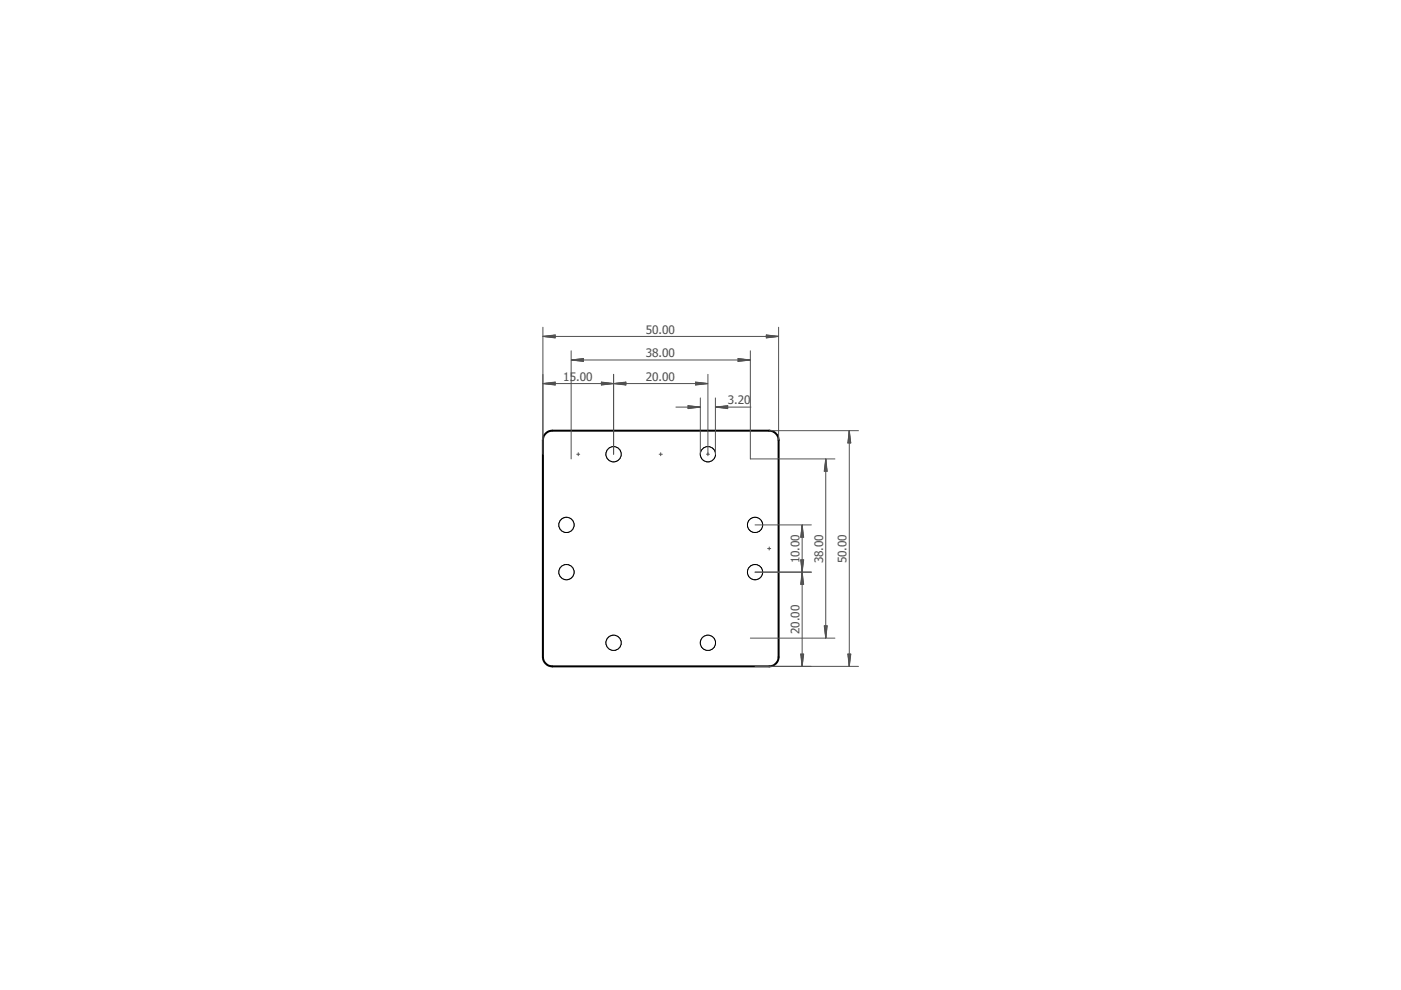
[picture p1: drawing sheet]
<svg xmlns="http://www.w3.org/2000/svg" width="297mm" height="210mm" viewBox="0 0 297 210" stroke-linecap="round" stroke-linejoin="round" font-family="sans-serif">
<path d="M117.1 91.3h46M165.1 93.3v46M117.1 141.3h46" fill="none" stroke="#000" stroke-width=".42"/>
<circle cx="120.1" cy="111.3" r="1.61" fill="none" stroke="#000" stroke-width=".21"/>
<circle cx="120.1" cy="111.3" r="1.61" fill="#fff" stroke="#000" stroke-width=".21"/>
<circle cx="120.1" cy="121.3" r="1.61" fill="none" stroke="#000" stroke-width=".21"/>
<circle cx="120.1" cy="121.3" r="1.61" fill="#fff" stroke="#000" stroke-width=".21"/>
<circle cx="160.1" cy="111.3" r="1.61" fill="none" stroke="#000" stroke-width=".21"/>
<circle cx="160.1" cy="111.3" r="1.61" fill="#fff" stroke="#000" stroke-width=".21"/>
<circle cx="160.1" cy="121.3" r="1.61" fill="none" stroke="#000" stroke-width=".21"/>
<circle cx="160.1" cy="121.3" r="1.61" fill="#fff" stroke="#000" stroke-width=".21"/>
<circle cx="130.1" cy="136.3" r="1.61" fill="none" stroke="#000" stroke-width=".21"/>
<circle cx="130.1" cy="136.3" r="1.61" fill="#fff" stroke="#000" stroke-width=".21"/>
<circle cx="150.1" cy="136.3" r="1.61" fill="none" stroke="#000" stroke-width=".21"/>
<circle cx="150.1" cy="136.3" r="1.61" fill="#fff" stroke="#000" stroke-width=".21"/>
<circle cx="150.1" cy="96.3" r="1.61" fill="none" stroke="#000" stroke-width=".21"/>
<circle cx="150.1" cy="96.3" r="1.61" fill="#fff" stroke="#000" stroke-width=".21"/>
<circle cx="130.1" cy="96.3" r="1.61" fill="none" stroke="#000" stroke-width=".21"/>
<circle cx="130.1" cy="96.3" r="1.61" fill="#fff" stroke="#000" stroke-width=".21"/>
<path d="M117.1 91.3a2.02 2.02 0 0 0-2 2v46a2.02 2.02 0 0 0 2 2M163.1 91.3a2.02 2.02 0 0 1 2 2M165.1 139.3a2.02 2.02 0 0 1-2 2" fill="none" stroke="#000" stroke-width=".42"/>
<g fill="none" stroke="#505050" stroke-width=".21">
<path d="M115.1 69.4v26.9M115.2 71.3h49.8M115.2 71.3l2.5-.3v.6zM115.2 71.3l2.5 .2M115.2 71.3l2.5 .3M117.7 71.2l-2.5 .1M117.7 71.1l-2.5 .2M121.1 74.4v22.9M121.2 76.3h37.8M121.2 76.3l2.5-.3v.6zM121.2 76.3l2.5 .2M121.2 76.3l2.5 .3"/>
<path d="M123.7 76.2l-2.5 .1M123.7 76.1l-2.5 .2M130.1 79.4v16.9M150.1 79.4v17.2M156.5 76l2.5 .3-2.5 .3zM156.5 76.2l2.5 .1M156.5 76.1l2.5 .2M159 76.3l-2.5 .2M159 76.3l-2.5 .3M159.1 74.4v22.9h17.9M162.5 71l2.5 .3-2.5 .3zM162.5 71.2l2.5 .1"/>
<path d="M162.5 71.1l2.5 .2M165 71.3l-2.5 .2M165 71.3l-2.5 .3M165.1 69.4v23.9M115.2 81.3l2.5-.3v.6zM115.2 81.3h14.8M115.2 81.3l2.5 .1M115.2 81.3l2.5 .3M117.7 81.2l-2.5 .1M117.7 81.1l-2.5 .2M122.3 96.3h.6M122.6 96v.6"/>
<path d="M127.5 81l2.5 .3-2.5 .3zM127.5 81.2l2.5 .1M127.5 81.1l2.5 .2M130 81.3l-2.5 .1M130 81.3l-2.5 .3M130.2 81.3h19.8M130.2 81.3l2.5-.3v.6zM130.2 81.3l2.5 .1M130.2 81.3l2.5 .3M132.7 81.2l-2.5 .1M132.7 81.1l-2.5 .2M139.8 96.3h.6"/>
<path d="M140.1 96v.6M143.3 86.3h5.1M145.9 86l2.5 .3-2.5 .3zM145.9 86.2l2.5 .1M145.9 86.1l2.5 .2M147.5 81l2.5 .3-2.5 .3zM147.5 81.2l2.5 .1M147.5 81.1l2.5 .2M148.4 86.3l-2.5 .1M148.4 86.3l-2.5 .3M148.5 84.4v11.9M149.8 96.3h.6"/>
<path d="M150 81.3l-2.5 .1M150 81.3l-2.5 .3M151.7 84.4v11.9M151.7 86.3h7.5M151.7 86.3l2.6-.3v.6zM151.7 86.3l2.6 .1M151.7 86.3l2.6 .3M154.3 86.2l-2.6 .1M154.3 86.1l-2.6 .2M163.1 91.3h18.9M175.1 97.4v37.8M175.1 97.4l.3 2.5h-.6z"/>
<path d="M175.1 97.4l-.2 2.5M175.1 97.4l.1 2.5M175.1 97.4l-.3 2.5M175.1 97.4l.2 2.5M180.1 91.4v49.8M180.1 91.4l.3 2.5h-.7zM180.1 91.4l-.2 2.5M180.1 91.4l.1 2.5M180.1 91.4l-.3 2.5M180.1 91.4l.2 2.5M160.1 111.3h11.9M162.8 116.3h.6"/>
<path d="M163.1 116v.6M169.8 118.7h.6l-.3 2.5zM169.8 118.7l.3 2.5M169.9 118.7l.2 2.5M170.1 111.4v9.8M170.1 111.4l.3 2.5h-.6zM170.1 111.4l-.2 2.5M170.1 111.4l.1 2.5M170.1 111.4l-.3 2.5M170.1 111.4l.2 2.5M170.2 118.7l-.1 2.5M170.3 118.7l-.2 2.5"/>
<path d="M159.1 135.3h17.9M160.1 121.3h11.9M169.8 138.7h.6l-.3 2.5zM169.8 138.7l.3 2.5M169.9 138.7l.2 2.5M170.1 121.4v19.8M170.1 121.4l.3 2.5h-.6zM170.1 121.4l.1 2.5M170.1 121.4l-.2 2.5M170.1 121.4l.2 2.5M170.1 121.4l-.3 2.5M170.2 138.7l-.1 2.5"/>
<path d="M170.3 138.7l-.2 2.5M174.8 132.7h.6l-.3 2.5zM174.8 132.7l.3 2.5M174.9 132.7l.2 2.5M175.2 132.7l-.1 2.5M175.3 132.7l-.2 2.5M179.7 138.7h.7l-.3 2.5zM179.8 138.7l.3 2.5M179.9 138.7l.2 2.5M180.2 138.7l-.1 2.5M180.3 138.7l-.2 2.5M160.1 141.3h21.9"/>
</g>
<g font-size="2.5" fill="#505050">
<text x="136.9" y="70.8">50.00</text>
<text x="136.9" y="75.7">38.00</text>
<text x="119.4" y="80.7">15.00</text>
<text x="136.9" y="80.7">20.00</text>
<text x="154.3" y="85.7">3.20</text>
<text x="169.5" y="119.5" transform="rotate(-90 169.5 119.5)">10.00</text>
<text x="174.5" y="119.5" transform="rotate(-90 174.5 119.5)">38.00</text>
<text x="179.5" y="119.5" transform="rotate(-90 179.5 119.5)">50.00</text>
<text x="169.5" y="134.5" transform="rotate(-90 169.5 134.5)">20.00</text>
</g>
</svg>
